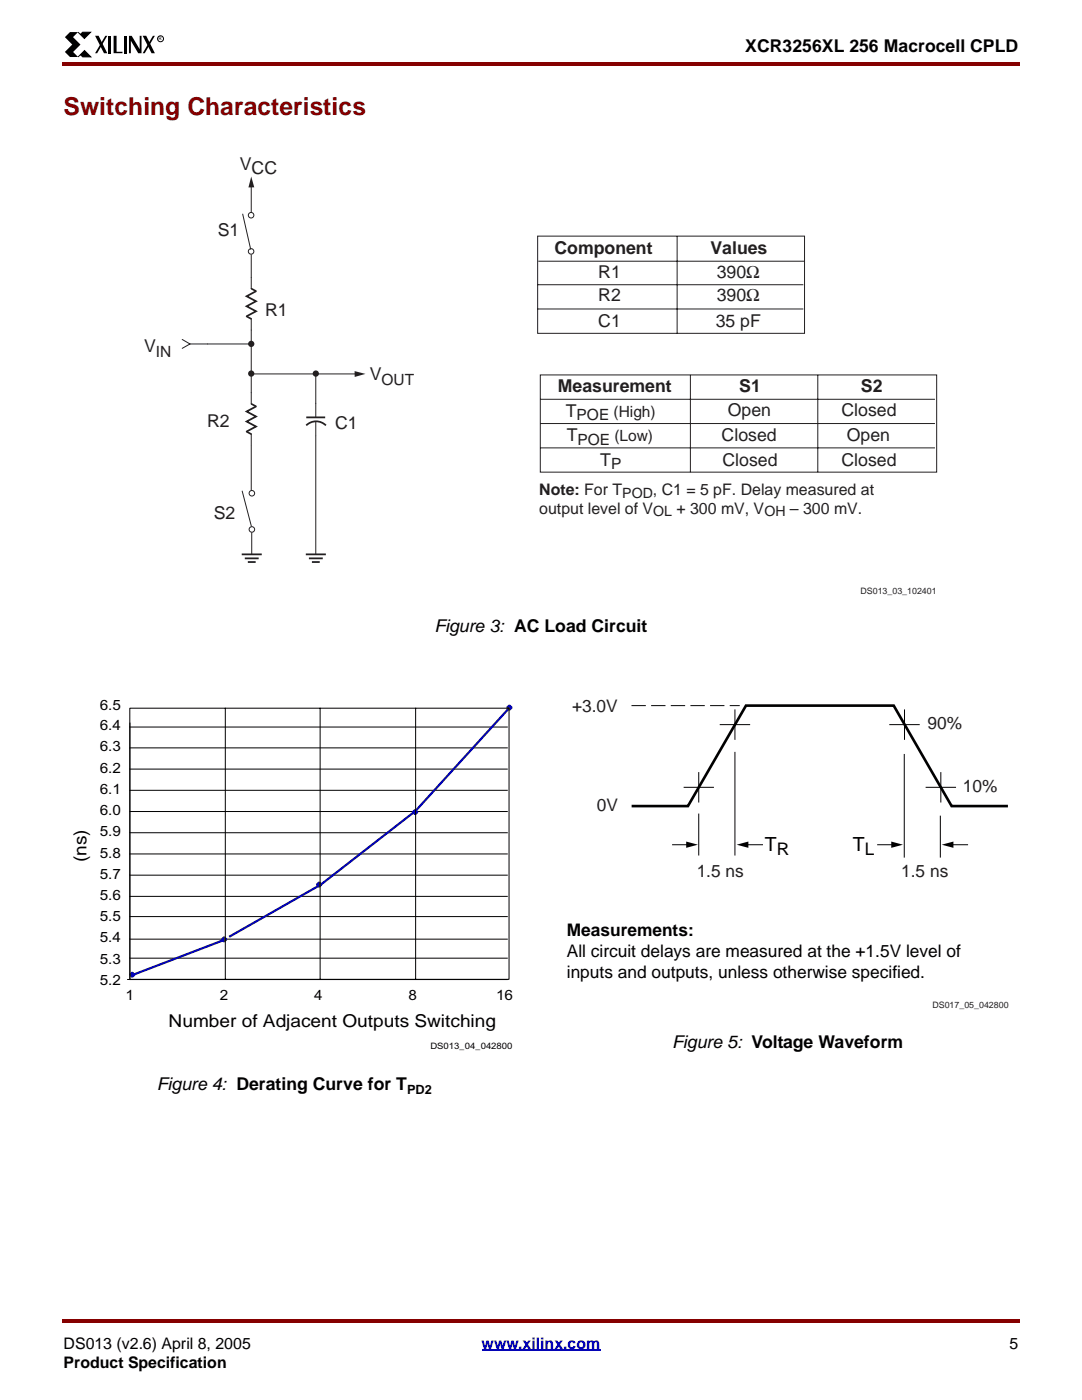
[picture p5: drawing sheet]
<svg xmlns="http://www.w3.org/2000/svg" width="216mm" height="279mm" viewBox="0 0 216 279" stroke-linecap="round" stroke-linejoin="round" font-family="sans-serif">
<g fill="#850000">
<path d="M12.4 12.4h.3v.7h-.3z"/>
<path d="M12.7 12.4h190.8v.7h-190.8z"/>
</g>
<path d="M12.7 267h190.5v7.1h-190.5z" fill="#fff"/>
<path d="M96.1 269.5h23.7" fill="none" stroke="#00f" stroke-width=".34"/>
<g fill="#850000">
<path d="M12.4 263.2h.3v.7h-.3z"/>
<path d="M12.7 263.2h190.8v.7h-190.8z"/>
</g>
<path d="M12.7 6.4h20.1v5.2h-20.1z" fill="#fff"/>
<path d="M13 7.4l1-1h1.6l-1 1 1.5 1.5-1.5 1.5 1 1h-1.6l-1.1-1 1.5-1.5zM19 7.1h.7l1.7 3.5h-.7zM21 7.1h.4l-2 3.5h-.4zM21.6 7.2h.6v3.4h-.6zM22.7 7.1h.6v3.2h1.1v.3h-1.7zM24.7 7.2h.6v3.4h-.6zM25.7 7.2h.6l1.6 2.6v-2.7h.3v3.5h-.6l-1.5-2.5v2.5h-.4zM28.5 7.1h.7l1.7 3.5h-.7zM30.5 7.1h.4l-2 3.5h-.4z" fill="#000"/>
<path d="M15.6 6.4l.4 .5 .5-.5h1.6l-1.3 1.3zM16 10.9l-.4 .5 1.3-1.3 1.2 1.3h-1.6z" fill="#000" stroke="#000" stroke-width=".2"/>
<circle cx="32" cy="7.7" r=".59" fill="none" stroke="#000" stroke-width=".2"/>
<path d="M28.7 30.4h158.5v88.5h-158.5z" fill="#fff"/>
<path d="M50.1 50.9v6.7M36.4 67.7l1.5 .9h3.5M37.9 68.6l-1.5 .9M50.1 63.6v2.3" fill="none" stroke="#231f20" stroke-width=".2"/>
<path d="M51.1 58.1l-1.9 1 1.9 1-1.9 1 1.9 1-1.9 1" fill="none" stroke="#231f20" stroke-width=".35"/>
<path d="M50.2 57.6l.9 .5M49.2 63.1l.9 .5" fill="none" stroke="#231f20" stroke-width=".34"/>
<circle cx="50.1" cy="68.6" r=".62" fill="#231f20"/>
<path d="M61.1 84.9a2.77 2.77 0 0 1 3.9 0M61.1 83.3h3.8M48.2 110.6h4M48.8 111.4h2.8" fill="none" stroke="#231f20" stroke-width=".35"/>
<path d="M63 80.5v2.7M63 84.2v2.7" fill="none" stroke="#231f20" stroke-width=".2"/>
<path d="M50.1 35.2l.6 2.2h-1.1z" fill="#231f20"/>
<path d="M41.4 68.6h8.7M50.1 65.9v14.7M50.1 86.6v2.3" fill="none" stroke="#231f20" stroke-width=".2"/>
<path d="M51.1 81.1l-1.9 1 1.9 1-1.9 1 1.9 1-1.9 1" fill="none" stroke="#231f20" stroke-width=".35"/>
<path d="M49.2 86.1l.9 .5M50.2 80.6l.9 .5" fill="none" stroke="#231f20" stroke-width=".34"/>
<circle cx="50.1" cy="74.6" r=".62" fill="#231f20"/>
<path d="M63 74.6v5.9M50.1 88.9v9M63 86.9v23.7" fill="none" stroke="#231f20" stroke-width=".2"/>
<circle cx="63" cy="74.6" r=".62" fill="#231f20"/>
<path d="M50.1 37v5.4M107.3 47.1h53.2v19.4h-53.2zM107.3 56.8h53M107.4 52.1h53M135.1 47.1v19.4M107.3 61.7h53M107.8 74.8h79.1v19.4h-79.1zM107.8 79.7h78.8M137.8 74.8v19.4M163.2 74.8v19.4M107.8 84.5h78.8M107.8 89.4h78.8" fill="none" stroke="#231f20" stroke-width=".2"/>
<path d="M70.8 74.1l2.1 .5-2.1 .6z" fill="#231f20"/>
<g fill="none" stroke="#231f20" stroke-width=".2">
<path d="M48.4 42.7l1.6 7.1M50.5 74.6h20.7M48.3 97.9l1.9 7.2M50.2 106.3v4.5"/>
<circle cx="50.1" cy="43" r=".55"/>
<circle cx="50.1" cy="50.2" r=".55"/>
<circle cx="50.3" cy="98.4" r=".55"/>
<circle cx="50.3" cy="105.7" r=".55"/>
</g>
<path d="M49.5 112.2h1.5M61 110.6h4M61.6 111.4h2.8M62.2 112.2h1.6" fill="none" stroke="#231f20" stroke-width=".35"/>
<path d="M13.8 139.1h88.9v70.9h-88.9z" fill="#fff"/>
<g fill="#c0c0c0" stroke="#000" stroke-width=".2">
<path d="M25.8 191.2h75.5z"/>
<path d="M25.8 187.4h75.5z"/>
<path d="M25.8 182.9h75.5z"/>
<path d="M25.8 178.9h75.5z"/>
<path d="M25.8 145.1h75.5z"/>
<path d="M25.8 174.7h75.5z"/>
<path d="M25.8 170.4h75.5z"/>
<path d="M25.8 166.2h75.5z"/>
<path d="M25.8 162h75.5z"/>
<path d="M25.8 157.7h75.5z"/>
<path d="M25.8 153.5h75.5z"/>
<path d="M25.8 149.3h75.5z"/>
<path d="M25.9 144.2v51.3z"/>
<path d="M25.4 195.5h.5z"/>
<path d="M25.8 195.5h75.5z"/>
</g>
<path d="M101.6 141.3l-18.8 20.6M82.8 161.9l-18.8 14.6-18.3 10.5M45 187.5l-18.7 7.1" fill="none" stroke="#000080" stroke-width=".44"/>
<g fill="#000080" stroke="#000080" stroke-width=".44">
<path d="M25.9 194.5l.5-.4 .4 .4-.4 .4z"/>
<path d="M44.3 187.5l.4-.4 .5 .4-.5 .4z"/>
<path d="M63.2 176.5l.5-.4 .4 .4-.4 .5z"/>
<path d="M82.4 162.1l.4-.4 .5 .4-.5 .4z"/>
<path d="M101.2 141.2l.4-.4 .5 .4-.5 .4z"/>
</g>
<path d="M25.9 141.3h75.7v54.1h-75.7zM45 141.3v54.1M63.9 141.3v54.1M82.9 141.3v54.1" fill="none" stroke="#000" stroke-width=".2"/>
<path d="M112.9 138.6h88.5v63.2h-88.5z" fill="#fff"/>
<path d="M126 160.9h11.3l11.6-20.1h29.4l11.6 20.1h11.2" fill="none" stroke="#000" stroke-width=".53"/>
<path d="M126 140.8h21.6" fill="none" stroke="#000" stroke-width=".2" stroke-dasharray="2.9 1.1" stroke-linecap="butt"/>
<g fill="none" stroke="#000" stroke-width=".2">
<path d="M136.4 157.1h6.1M139.4 154.1v6.1M143.6 144.6h6.1M146.6 141.6v6.1M146.6 150.1v20.6M177.4 144.6h6.1M180.4 150.5v20.7M180.5 141.6v6.1M184.7 157.1h6.1M187.7 154.1v6.1M134.1 168.6h3.2M139.4 162.4v8.3"/>
<path d="M148.9 168.6h3.3M175 168.6h3.3M187.6 162.8v8.4M189.8 168.6h3.4"/>
</g>
<path d="M136.9 168l2.4 .6-2.4 .6zM147 168.6l2.3-.6v1.2zM177.8 168l2.4 .6-2.4 .6zM187.9 168.6l2.3-.6v1.2z" fill="#000"/>
<text font-size="4.9" fill="#850000" x="12.7" y="23">Switching Characteristics</text>
<g font-size="3.9">
<text x="152.6" y="169.8">T</text>
<text x="170.2" y="169.8">T</text>
</g>
<g font-size="3.5">
<text x="148.7" y="10.5">XCR3256XL 256 Macrocell CPLD</text>
<text x="86.7" y="126.2">Figure 3: AC Load Circuit</text>
<text x="17.3" y="172.1" transform="rotate(-90 17.3 172.1)">(ns)</text>
<text x="155" y="170.7">R</text>
<text x="172.6" y="170.7">L</text>
<text x="113.1" y="186.8">Measurements:</text>
<text x="113.1" y="191">All circuit delays are measured at the +1.5V level of</text>
<text x="113.1" y="195.1">inputs and outputs, unless otherwise specified.</text>
<text x="33.7" y="204.9">Number of Adjacent Outputs Switching</text>
<text x="134.1" y="209.1">Figure 5: Voltage Waveform</text>
<text x="31.3" y="217.5">Figure 4: Derating Curve for T</text>
</g>
<g font-size="3.5" fill="#231f20">
<text x="47.9" y="33.9">V</text>
<text x="50.2" y="34.8">CC</text>
<text x="43.5" y="47">S1</text>
<text x="110.6" y="50.6">Component</text>
<text x="141.8" y="50.6">Values</text>
<text x="119.4" y="55.4">R1</text>
<text x="143" y="55.4">390Ω</text>
<text x="52.9" y="63.1">R1</text>
<text x="119.4" y="60.2">R2</text>
<text x="119.4" y="65.3">C1</text>
<text x="142.8" y="65.3">35 pF</text>
<text x="143" y="60.2">390Ω</text>
<text x="28.7" y="70.3">V</text>
<text x="73.8" y="75.9">V</text>
<text x="111.3" y="78.3">Measurement</text>
<text x="112.9" y="83.2">T</text>
<text x="145.2" y="83.1">Open</text>
<text x="147.5" y="78.3">S1</text>
<text x="167.9" y="83.1">Closed</text>
<text x="171.8" y="78.3">S2</text>
<text x="41.3" y="85.2">R2</text>
<text x="66.9" y="85.6">C1</text>
<text x="113.1" y="88.1">T</text>
<text x="144" y="88">Closed</text>
<text x="169" y="88">Open</text>
<text x="119.8" y="92.9">T</text>
<text x="144.2" y="93">Closed</text>
<text x="167.9" y="93">Closed</text>
<text x="42.7" y="103.5">S2</text>
<text x="114.2" y="142.2">+3.0V</text>
<text x="185.1" y="145.5">90%</text>
<text x="119.1" y="161.9">0V</text>
<text x="192.1" y="158.1">10%</text>
<text x="139" y="175">1.5 ns</text>
<text x="179.8" y="175">1.5 ns</text>
</g>
<g font-size="3.2" fill="#231f20">
<text x="107.6" y="98.8">Note: For T</text>
<text x="107.6" y="102.6">output level of V</text>
</g>
<g font-size="3.2">
<text x="12.7" y="269.2">DS013 (v2.6) April 8, 2005</text>
<text x="201.4" y="269.2">5</text>
<text x="12.7" y="273.1">Product Specification</text>
</g>
<text font-size="3.2" fill="#00f" x="96.1" y="269.2">www.xilinx.com</text>
<g font-size="3.1" fill="#231f20">
<text x="31.1" y="71.2">IN</text>
<text x="76.1" y="76.8">OUT</text>
<text x="115.1" y="83.9">POE (High)</text>
<text x="115.2" y="88.8">POE (Low)</text>
<text x="121.9" y="93.6">P</text>
</g>
<g font-size="2.8" fill="#231f20">
<text x="124.2" y="99.5">POD, C1 = 5 pF. Delay measured at</text>
<text x="130.3" y="103">OL + 300 mV, VOH – 300 mV.</text>
</g>
<g font-size="2.8">
<text x="19.9" y="141.8">6.5</text>
<text x="19.9" y="150">6.3</text>
<text x="19.9" y="145.7">6.4</text>
<text x="19.9" y="154.2">6.2</text>
<text x="19.9" y="158.4">6.1</text>
<text x="19.9" y="166.9">5.9</text>
<text x="19.9" y="162.7">6.0</text>
<text x="19.9" y="171.1">5.8</text>
<text x="19.9" y="179.6">5.6</text>
<text x="19.9" y="175.4">5.7</text>
<text x="19.9" y="183.8">5.5</text>
<text x="19.9" y="188.1">5.4</text>
<text x="19.9" y="196.5">5.2</text>
<text x="19.9" y="192.3">5.3</text>
<text x="25" y="199.5">1</text>
<text x="43.9" y="199.5">2</text>
<text x="62.7" y="199.5">4</text>
<text x="81.5" y="199.5">8</text>
<text x="99" y="199.5">16</text>
</g>
<text font-size="2.5" x="81.2" y="218.3">PD2</text>
<g font-size="1.8" fill="#231f20">
<text x="171.7" y="118.5">DS013_03_102401</text>
<text x="186.1" y="201.2">DS017_05_042800</text>
</g>
<text font-size="1.8" x="85.9" y="209.4">DS013_04_042800</text>
<text font-size=".9" x="31.7" y="8.1">R</text>
</svg>
